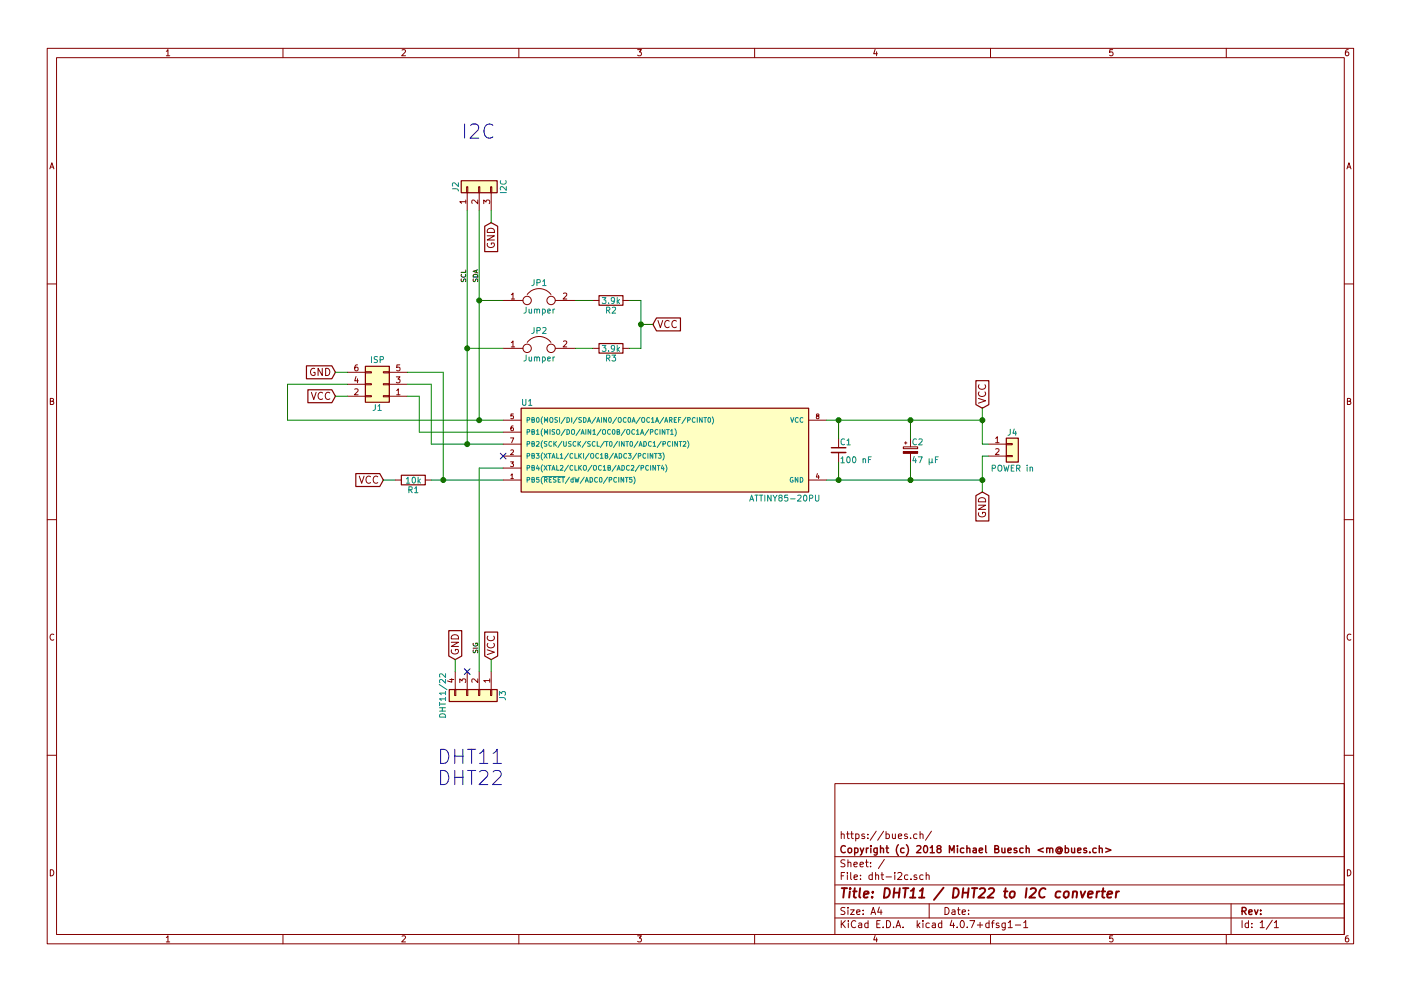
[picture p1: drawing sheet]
EESchema Schematic File Version 2
LIBS:power
LIBS:device
LIBS:switches
LIBS:relays
LIBS:motors
LIBS:transistors
LIBS:conn
LIBS:linear
LIBS:regul
LIBS:74xx
LIBS:cmos4000
LIBS:adc-dac
LIBS:memory
LIBS:xilinx
LIBS:microcontrollers
LIBS:dsp
LIBS:microchip
LIBS:analog_switches
LIBS:motorola
LIBS:texas
LIBS:intel
LIBS:audio
LIBS:interface
LIBS:digital-audio
LIBS:philips
LIBS:display
LIBS:cypress
LIBS:siliconi
LIBS:opto
LIBS:atmel
LIBS:contrib
LIBS:valves
LIBS:dht-i2c-cache
EELAYER 25 0
EELAYER END
$Descr A4 11693 8268
encoding utf-8
Sheet 1 1
Title "DHT11 / DHT22 to I2C converter"
Date ""
Rev ""
Comp "Copyright (c) 2018 Michael Buesch <m@bues.ch>"
Comment1 "https://bues.ch/"
Comment2 ""
Comment3 ""
Comment4 ""
$EndDescr
$Comp
L ATTINY85-20PU U1
U 1 1
P 5550 3750
F 0 "U1" H 4400 4150 50  0000 C CNN
F 1 "ATTINY85-20PU" H 6550 3350 50  0000 C CNN
F 2 "Housings_DIP:DIP-8_W7.62mm" H 6550 3750 50  0001 C CIN
F 3 "" H 5550 3750 50  0001 C CNN
	1    5550 3750
	1    0    0    -1  
$EndComp
$Comp
L CP_Small C2
U 1 1
P 7600 3750
F 0 "C2" H 7610 3820 50  0000 L CNN
F 1 "47 µF" H 7610 3670 50  0000 L CNN
F 2 "" H 7600 3750 50  0001 C CNN
F 3 "" H 7600 3750 50  0001 C CNN
	1    7600 3750
	1    0    0    -1  
$EndComp
$Comp
L C_Small C1
U 1 1
P 7000 3750
F 0 "C1" H 7010 3820 50  0000 L CNN
F 1 "100 nF" H 7010 3670 50  0000 L CNN
F 2 "" H 7000 3750 50  0001 C CNN
F 3 "" H 7000 3750 50  0001 C CNN
	1    7000 3750
	1    0    0    -1  
$EndComp
Wire Wire Line
	6900 3500 8200 3500
Wire Wire Line
	8200 4000 6900 4000
Wire Wire Line
	7000 3650 7000 3500
Connection ~ 7000 3500
Wire Wire Line
	7000 3850 7000 4000
Connection ~ 7000 4000
Wire Wire Line
	7600 3650 7600 3500
Connection ~ 7600 3500
Wire Wire Line
	7600 3850 7600 4000
Connection ~ 7600 4000
$Comp
L R R1
U 1 1
P 3450 4000
F 0 "R1" V 3530 4000 50  0000 C CNN
F 1 "10k" V 3450 4000 50  0000 C CNN
F 2 "" V 3380 4000 50  0001 C CNN
F 3 "" H 3450 4000 50  0001 C CNN
	1    3450 4000
	0    1    1    0   
$EndComp
Text GLabel 3200 4000 0    60   Input ~ 0
VCC
Wire Wire Line
	3600 4000 4200 4000
$Comp
L Conn_02x03_Odd_Even J1
U 1 1
P 3200 3200
F 0 "J1" H 3250 3400 50  0000 C CNN
F 1 "ISP" H 3250 3000 50  0000 C CNN
F 2 "" H 3200 3200 50  0001 C CNN
F 3 "" H 3200 3200 50  0001 C CNN
	1    3200 3200
	-1   0    0    1   
$EndComp
Wire Wire Line
	3500 3300 3500 3600
Wire Wire Line
	3500 3600 4200 3600
Wire Wire Line
	3600 3200 3600 3700
Wire Wire Line
	3600 3700 4200 3700
Wire Wire Line
	3200 4000 3300 4000
Wire Wire Line
	3700 3100 3700 4000
Connection ~ 3700 4000
Wire Wire Line
	2400 3500 4200 3500
Wire Wire Line
	3500 3300 3400 3300
Wire Wire Line
	3600 3200 3400 3200
Wire Wire Line
	3700 3100 3400 3100
Wire Wire Line
	2400 3200 2900 3200
Text GLabel 2800 3100 0    60   Input ~ 0
GND
Text GLabel 2800 3300 0    60   Input ~ 0
VCC
Wire Wire Line
	2800 3100 2900 3100
Wire Wire Line
	2800 3300 2900 3300
Wire Wire Line
	2400 3200 2400 3500
$Comp
L Conn_01x02 J4
U 1 1
P 8450 3700
F 0 "J4" H 8450 3800 50  0000 C CNN
F 1 "POWER in" H 8450 3500 50  0000 C CNN
F 2 "" H 8450 3700 50  0001 C CNN
F 3 "" H 8450 3700 50  0001 C CNN
	1    8450 3700
	1    0    0    -1  
$EndComp
Text GLabel 8200 3400 1    60   Input ~ 0
VCC
Text GLabel 8200 4100 3    60   Input ~ 0
GND
Wire Wire Line
	8200 3400 8200 3700
Wire Wire Line
	8200 3700 8250 3700
Wire Wire Line
	8250 3800 8200 3800
Wire Wire Line
	8200 3800 8200 4100
$Comp
L Conn_01x03 J2
U 1 1
P 4000 1550
F 0 "J2" H 4000 1750 50  0000 C CNN
F 1 "I2C" H 4000 1350 50  0000 C CNN
F 2 "" H 4000 1550 50  0001 C CNN
F 3 "" H 4000 1550 50  0001 C CNN
	1    4000 1550
	0    -1   -1   0   
$EndComp
$Comp
L Conn_01x04 J3
U 1 1
P 4000 5800
F 0 "J3" H 4000 6000 50  0000 C CNN
F 1 "DHT11/22" H 4000 5500 50  0000 C CNN
F 2 "" H 4000 5800 50  0001 C CNN
F 3 "" H 4000 5800 50  0001 C CNN
	1    4000 5800
	0    1    1    0   
$EndComp
Text GLabel 4100 1850 3    60   Input ~ 0
GND
Wire Wire Line
	4100 1850 4100 1750
Wire Wire Line
	3900 1750 3900 3700
Wire Wire Line
	4000 1750 4000 3500
Text Label 3900 2350 1    39   ~ 0
SCL
Text Label 4000 2350 1    39   ~ 0
SDA
Connection ~ 3900 3700
Connection ~ 4000 3500
$Comp
L R R2
U 1 1
P 5100 2500
F 0 "R2" V 5180 2500 50  0000 C CNN
F 1 "3.9k" V 5100 2500 50  0000 C CNN
F 2 "" V 5030 2500 50  0001 C CNN
F 3 "" H 5100 2500 50  0001 C CNN
	1    5100 2500
	0    1    1    0   
$EndComp
$Comp
L R R3
U 1 1
P 5100 2900
F 0 "R3" V 5180 2900 50  0000 C CNN
F 1 "3.9k" V 5100 2900 50  0000 C CNN
F 2 "" V 5030 2900 50  0001 C CNN
F 3 "" H 5100 2900 50  0001 C CNN
	1    5100 2900
	0    1    1    0   
$EndComp
Wire Wire Line
	4200 2500 4000 2500
Connection ~ 4000 2500
Text GLabel 5450 2700 2    60   Input ~ 0
VCC
Wire Wire Line
	5250 2500 5350 2500
Wire Wire Line
	5350 2500 5350 2900
Wire Wire Line
	5350 2900 5250 2900
Text GLabel 4100 5500 1    60   Input ~ 0
VCC
Text GLabel 3800 5500 1    60   Input ~ 0
GND
NoConn ~ 3900 5600
Wire Wire Line
	3800 5500 3800 5600
Wire Wire Line
	4100 5500 4100 5600
Wire Wire Line
	4000 5600 4000 3900
Wire Wire Line
	4000 3900 4200 3900
NoConn ~ 4200 3800
Connection ~ 8200 3500
Connection ~ 8200 4000
Text Notes 3850 1150 0    118  ~ 0
I2C
Text Notes 3650 6550 0    118  ~ 0
DHT11\nDHT22
$Comp
L Jumper JP1
U 1 1
P 4500 2500
F 0 "JP1" H 4500 2650 50  0000 C CNN
F 1 "Jumper" H 4500 2420 50  0000 C CNN
F 2 "" H 4500 2500 50  0001 C CNN
F 3 "" H 4500 2500 50  0001 C CNN
	1    4500 2500
	1    0    0    -1  
$EndComp
$Comp
L Jumper JP2
U 1 1
P 4500 2900
F 0 "JP2" H 4500 3050 50  0000 C CNN
F 1 "Jumper" H 4500 2820 50  0000 C CNN
F 2 "" H 4500 2900 50  0001 C CNN
F 3 "" H 4500 2900 50  0001 C CNN
	1    4500 2900
	1    0    0    -1  
$EndComp
Wire Wire Line
	4200 2900 3900 2900
Connection ~ 3900 2900
Wire Wire Line
	5350 2700 5450 2700
Connection ~ 5350 2700
Wire Wire Line
	4800 2500 4950 2500
Wire Wire Line
	4800 2900 4950 2900
Text Label 4000 5450 1    39   ~ 0
SIG
$EndSCHEMATC
